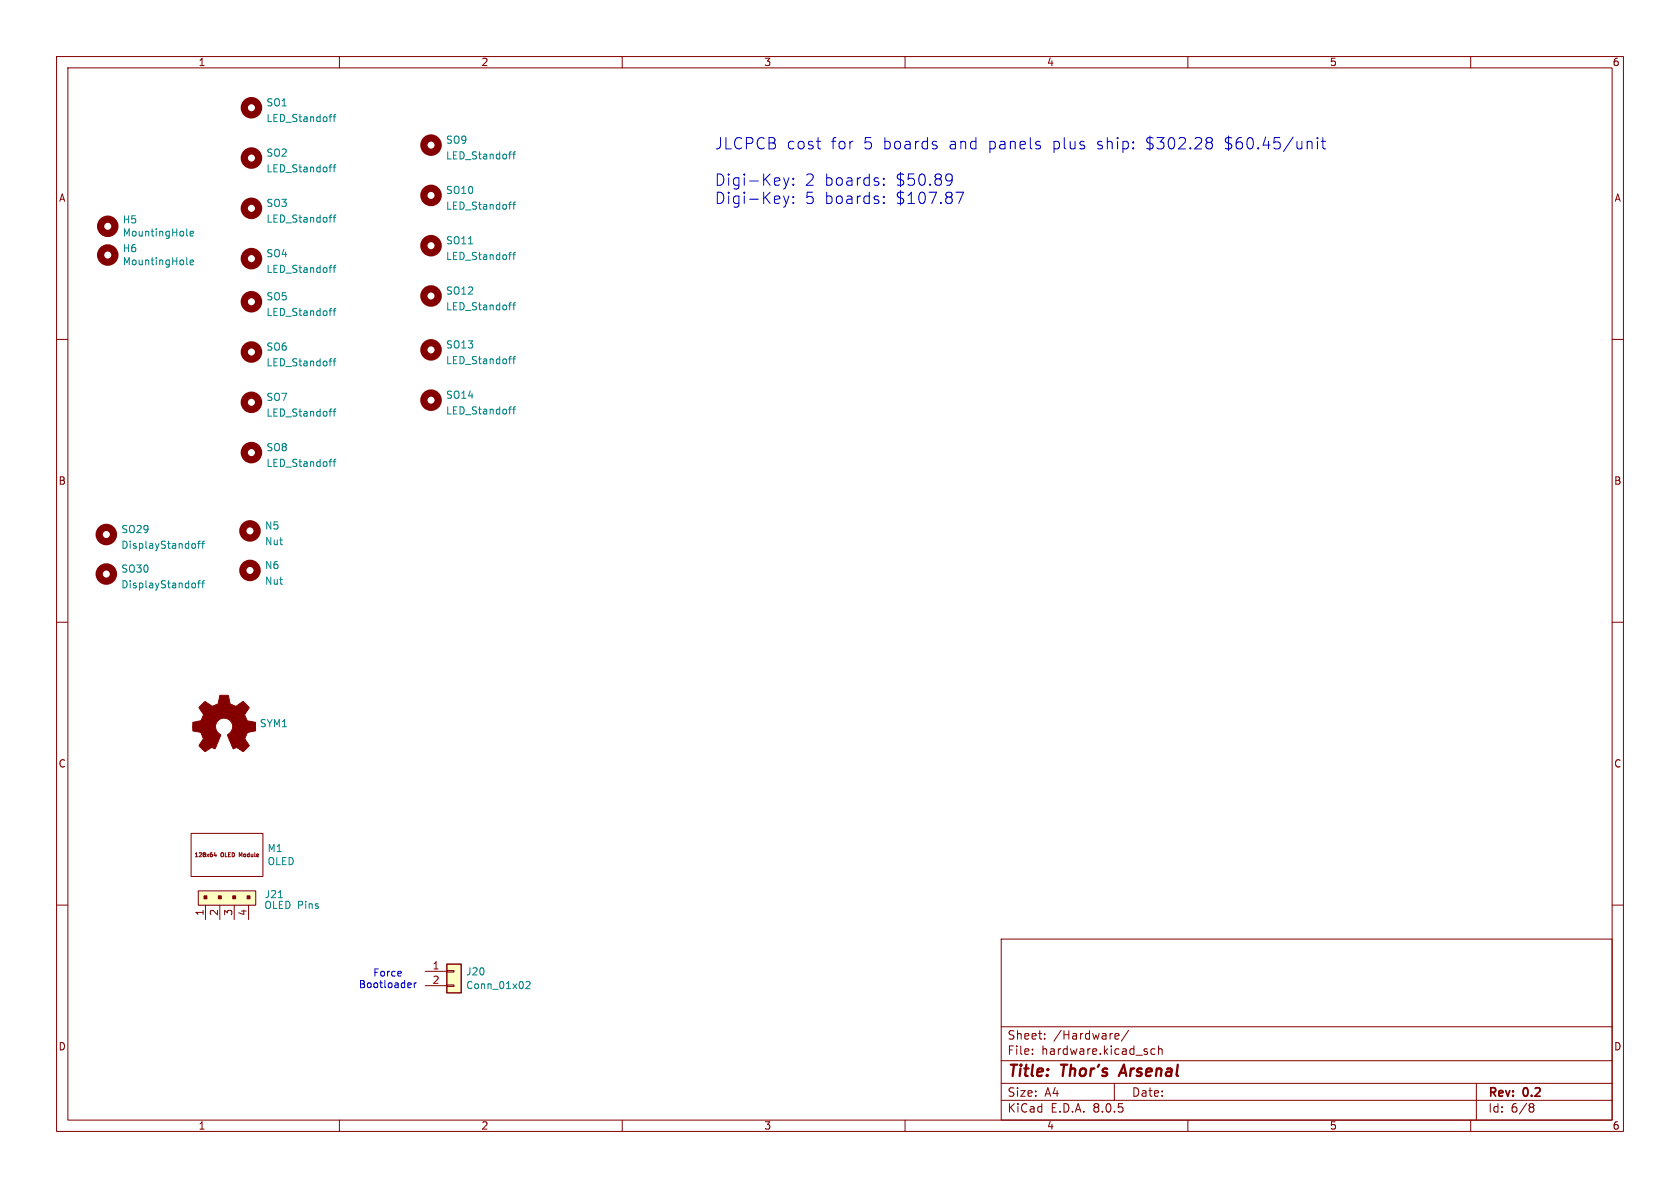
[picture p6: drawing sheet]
<svg xmlns="http://www.w3.org/2000/svg" width="297mm" height="210mm" viewBox="0 0 297 210" stroke-linecap="round" stroke-linejoin="round" font-family="sans-serif">
<g fill="none" stroke="#840000" stroke-width=".18">
<path d="M10 10h277v190h-277zM12 12h273v186h-273zM60 10v2M110 10v2M160 10v2M210 10v2M260 10v2M10 60h2M285 60h2M10 110h2M285 110h2M10 160h2"/>
<path d="M285 160h2M177 166h108v32h-108zM60 198v2M110 198v2M160 198v2M177 194.5h108M177 191.5h108M177 187.5h108M177 181.5h108M182.5 186.3v.1M182.5 185.5v.1M184.7 183.6v.1"/>
<path d="M184.7 182.8v.1M197 191.5v3M197.2 183.6h.5M197.2 182.8l.4-.1 .2 .4-.7 .1M199.5 182.1l-1.3 2M204.2 185.5l-.5-.1-.2 .3v.4l.1 .2h.6M204.8 185.5l.2-.1 .4 .1 .1 .9M204.8 184.9v1.5M210 198v2M260 198v2M261 191.5v6.5M270.6 195.1h.3l.3 .3-.3 .3"/>
<path d="M270.6 195.7h.3M270.9 195.7l.2 .2 .1 .4-.3 .3h-.3"/>
</g>
<path d="M198.7 188.2l-.9 2" fill="none" stroke="#840000" stroke-width=".4"/>
<g fill="none" stroke="#840000" stroke-width="1.3">
<circle cx="44.4" cy="19" r="1.27"/>
<circle cx="44.4" cy="36.8" r="1.27"/>
<circle cx="44.4" cy="27.9" r="1.27"/>
<circle cx="76.2" cy="25.7" r="1.27"/>
<circle cx="76.2" cy="34.5" r="1.27"/>
<circle cx="19" cy="45.1" r="1.27"/>
<circle cx="19" cy="40" r="1.27"/>
<circle cx="44.4" cy="53.3" r="1.27"/>
<circle cx="44.4" cy="45.7" r="1.27"/>
<circle cx="76.2" cy="52.3" r="1.27"/>
<circle cx="76.2" cy="43.4" r="1.27"/>
<circle cx="44.4" cy="71.1" r="1.27"/>
<circle cx="44.4" cy="62.2" r="1.27"/>
<circle cx="76.2" cy="70.7" r="1.27"/>
<circle cx="76.2" cy="61.8" r="1.27"/>
<circle cx="18.8" cy="94.5" r="1.27"/>
<circle cx="44.2" cy="93.9" r="1.27"/>
<circle cx="44.4" cy="80" r="1.27"/>
<circle cx="18.8" cy="101.5" r="1.27"/>
<circle cx="44.2" cy="100.8" r="1.27"/>
</g>
<g fill="none" stroke="#008484" stroke-width=".18">
<path d="M58.2 29.5h.5M58.2 38.4h.5M58.2 20.6h.5M58.5 29.1h.2M58.5 38h.2M58.5 20.2h.2M58.9 29.5h.5M58.9 38.4h.5M58.9 20.6h.5M59.4 29.1l-.3 .2v1.1M59.4 20.2l-.3 .2v1.1M59.4 38l-.3 .2v1.1"/>
<path d="M89.9 27.3h.5M89.9 36.1h.5M90.3 26.8h.1M90.3 35.7h.1M90.6 27.3h.5M90.6 36.1h.5M91.1 26.8l-.3 .2v1.1M91.1 35.7l-.3 .2v1.1M33 46.6l.2 .2M33 41.5l.2 .2M33.6 46.4l.6-.1v-.3h-.4l-.2 .1 .1 .6h.5M33.6 41.3l.6-.1v-.3h-.4l-.2 .2 .1 .6h.5"/>
<path d="M58.2 47.3h.5M58.2 54.9h.5M58.5 46.9h.2M58.5 54.5h.2M58.9 47.3h.5M58.9 54.9h.5M59.4 46.9l-.3 .2v1.1M59.4 54.5l-.3 .2v1.1M82.8 43.1h.8M89.9 53.9h.5M89.9 45h.5M90.3 53.5h.1"/>
<path d="M90.3 44.6h.1M90.6 53.9h.5M90.6 45h.5M91.1 44.6l-.3 .2v1.1M91.1 53.5l-.3 .2v1.1M58.2 72.7h.5M58.2 63.8h.5M58.5 72.3h.2M58.5 63.4h.2M58.9 72.7h.5M58.9 63.8h.5M59.4 63.4l-.3 .2v1.1"/>
<path d="M59.4 72.3l-.3 .2v1.1M89.9 72.3h.5M89.9 63.4h.5M90.3 71.9h.1M90.3 63h.1M90.6 72.3h.5M90.6 63.4h.5M91.1 63l-.3 .2v1.1M91.1 71.9l-.3 .2v1.1M34.1 96.1h.3l.2 .2-.1 .5-.4 .1M34.9 96.1h.5M35.4 95.7l-.3 .1v1.1"/>
<path d="M35.7 96.1h.4M36.1 95.7l-.3 .1v1.1M58.2 81.6h.5M58.5 81.2h.2M58.9 81.6h.5M59.4 81.2l-.3 .2v1.1M34.1 103.1h.3l.2 .2-.1 .5-.4 .1M34.9 103.1h.5M35.4 102.6l-.3 .2v1.1M35.7 103.1h.4M36.1 102.6l-.3 .2v1.1"/>
</g>
<path d="M35.7 124.5l.6-.5 .8 .6a.62 .62 0 0 0 1.1 0l.2-.1a1.62 1.62 0 0 0 .4-1.4l.1-.2h1.5l.1 .8a.74 .74 0 0 0 .7 1l.5 .2 1.3-.9 1 1-.4 .7a.75 .75 0 0 0-.1 1.2l.2 .5 1.5 .3v1.5l-1.4 .3-.1 .1a1.23 1.23 0 0 0-.3 1.2l.7 1-.1 .2-1 .9-.8-.6a.54 .54 0 0 0-.9 .1l-1.1-2.4a2.33 2.33 0 0 0 .9-1.9 1.54 1.54 0 0 0-2.5-.7 1.54 1.54 0 0 0 .4 2.5l-1 2.5a.69 .69 0 0 0-1.1 .1l-.7 .4-1-1.1 .8-1.2-.3-.5a.71 .71 0 0 0-.9-.8l-.7-.1v-1.5l.4-.1a1.11 1.11 0 0 0 1.3-.7 .72 .72 0 0 0-.2-1.2l-.4-.6z" fill="#840000" stroke="#840000" stroke-width=".18"/>
<path d="M35.1 157.5h10.1v2.5h-10.1z" fill="#ffffc2"/>
<path d="M35.1 157.5h10.1v2.5h-10.1zM36.3 160v2.6M38.9 160v2.6M41.4 160v2.6M43.9 160v2.6" fill="none" stroke="#840000" stroke-width=".18"/>
<g fill="#840000" stroke="#840000" stroke-width=".18">
<path d="M36.1 158.4h.5v.5h-.5z"/>
<path d="M38.6 158.4h.5v.5h-.5z"/>
<path d="M41.1 158.4h.6v.5h-.6z"/>
<path d="M43.7 158.4h.5v.5h-.5z"/>
</g>
<path d="M49.2 158.7h.7" fill="none" stroke="#008484" stroke-width=".18"/>
<path d="M79 170.4h2.5v5.1h-2.5z" fill="#ffffc2"/>
<path d="M33.8 147.3h12.7v7.6h-12.7zM38 150.7l-.2 .5h.5M38.2 151v.5M42.5 151.2l-.2-.5v.8M75.2 171.7h3.8M75.2 174.2h3.8M79 174.1h1.3v.3h-1.3zM79 171.6h1.3v.2h-1.3z" fill="none" stroke="#840000" stroke-width=".18"/>
<path d="M79 170.4h2.5v5.1h-2.5z" fill="none" stroke="#840000" stroke-width=".25"/>
<path d="M93 173.6l.5-.1 .2 .4-.8 .9h.8" fill="none" stroke="#008484" stroke-width=".18"/>
<g fill="none" stroke="#0000c2" stroke-width=".18">
<path d="M138.5 31.4l.5 1.4M138.5 34.6l.5 1.4M139 32.8l-.2 .4-.3 .2M139 36l-.2 .5-.3 .1M139.5 31.4l-.5 1.4M139.5 34.6l-.5 1.4M140.2 32.6l.1 .1-.1 .1M140.2 32.6l-.1 .1 .1 .1M140.2 31.5v.2M140.2 32.6v.2M140.2 34.7v.2M140.2 35.8v.2"/>
<path d="M140.2 31.5l.1 .1-.1 .1M140.2 31.5l-.1 .1 .1 .1M140.2 35.8l.1 .1-.1 .1M140.2 35.8l-.1 .1 .1 .1M140.2 34.7l.1 .1-.1 .1M140.2 34.7l-.1 .1 .1 .1M144.3 25h.8M144.9 26.3h.2M156.2 32.6l.1 .1-.1 .1M156.2 32.6l-.1 .1 .1 .1M156.2 31.5v.2M156.2 32.6v.2"/>
<path d="M156.2 34.7v.2M156.2 35.8v.2M156.2 31.5l.1 .1-.1 .1M156.2 31.5l-.1 .1 .1 .1M156.2 35.8l.1 .1-.1 .1M156.2 35.8l-.1 .1 .1 .1M156.2 34.7l.1 .1-.1 .1M156.2 34.7l-.1 .1 .1 .1M165.4 25.7l.3 .2-.1 .3-.2 .1M165.4 25l.2 .1M167.6 30.8h.4l.2 .1a1.32 1.32 0 0 1-.4 1.9h-.4M168.3 31.6l-.2 .3-.5 .1"/>
<path d="M169 34h1.3l-.8 2M183.7 25.7l.3 .2-.1 .3-.2 .1M183.7 25l.2 .1M213.6 24.3l.5 .1a.41 .41 0 0 1 .2 .5 .41 .41 0 0 1-.3 .3M213.6 25.2h.4M214 25.2l.3 .4v.3l-.3 .4h-.4M231.4 25l.5 .1 .1 .2v1M232.9 24.3v.2M232.9 25v1.3M232.9 24.3l-.1 .1 .1 .1M232.9 24.3l.1 .1-.1 .1M233.6 25h.7"/>
<path d="M233.9 24.3v1.7l.1 .2 .3 .1M72.3 173.7l.3 .1 .1 .2-.6 .2M72.6 174.5l-.3 .1M73.2 173.7v.9M73.6 173.7l-.4 .3"/>
</g>
<g font-size="2.8" fill="#0000c2">
<text x="126.2" y="26.6">JLCPCB</text>
<text x="139" y="26.6">cost</text>
<text x="146.8" y="26.6">for</text>
<text x="152.6" y="26.6">5 boards</text>
<text x="167.8" y="26.6">and</text>
<text x="174.8" y="26.6">panels</text>
<text x="186.2" y="26.6">plus</text>
<text x="194" y="26.6">ship:</text>
<text x="202.8" y="26.6">$302.28</text>
<text x="216.7" y="26.6">$60.45/unit</text>
<text x="126.2" y="33.1">Digi-Key:</text>
<text x="142.2" y="33.1">2 boards:</text>
<text x="158.3" y="33.1">$50.89</text>
<text x="126.2" y="36.3">Digi-Key:</text>
<text x="142.2" y="36.3">5 boards:</text>
<text x="158.3" y="36.3">$107.87</text>
</g>
<g font-size="2.8" fill="#840000">
<text x="178" y="190.9">Title:</text>
<text x="187.7" y="190.9">Thor's</text>
<text x="198.9" y="190.9">Arsenal</text>
</g>
<g font-size="2.1" fill="#840000">
<text x="178" y="184">Sheet:</text>
<text x="186.2" y="184">/Hardware/</text>
<text x="178" y="186.7">File:</text>
<text x="184.1" y="186.7">hardware.kicad_sch</text>
<text x="178" y="196.9">KiCad</text>
<text x="178" y="194.1">Size:</text>
<text x="184.7" y="194.1">A4</text>
<text x="185.7" y="196.9">E.D.A.</text>
<text x="193.3" y="196.9">8.0.5</text>
<text x="200" y="194.1">Date:</text>
<text x="263" y="194.3">Rev:</text>
<text x="263" y="196.9">Id:</text>
<text x="267.1" y="196.9">6/8</text>
<text x="269.4" y="194.3">0.2</text>
</g>
<g font-size="1.8" fill="#840000">
<text x="35" y="11.9">1</text>
<text x="85" y="11.9">2</text>
<text x="135" y="11.9">3</text>
<text x="185" y="11.9">4</text>
<text x="235" y="11.9">5</text>
<text x="285" y="11.9">6</text>
<text x="10.3" y="35.9">A</text>
<text x="285.3" y="35.9">A</text>
<text x="10.3" y="85.9">B</text>
<text x="285.3" y="85.9">B</text>
<text x="10.3" y="135.9">C</text>
<text x="285.3" y="135.9">C</text>
<text x="36.1" y="162" transform="rotate(-90 36.1 162)">1</text>
<text x="38.6" y="162" transform="rotate(-90 38.6 162)">2</text>
<text x="41.1" y="162" transform="rotate(-90 41.1 162)">3</text>
<text x="43.7" y="162" transform="rotate(-90 43.7 162)">4</text>
<text x="76.4" y="171.5">1</text>
<text x="76.4" y="174">2</text>
<text x="10.3" y="185.9">D</text>
<text x="285.3" y="185.9">D</text>
<text x="35" y="199.9">1</text>
<text x="85" y="199.9">2</text>
<text x="135" y="199.9">3</text>
<text x="185" y="199.9">4</text>
<text x="235" y="199.9">5</text>
<text x="285" y="199.9">6</text>
</g>
<g font-size="1.8" fill="#008484">
<text x="47" y="19">SO1</text>
<text x="47" y="21.8">LED_Standoff</text>
<text x="47" y="27.9">SO2</text>
<text x="78.7" y="25.6">SO9</text>
<text x="78.7" y="28.4">LED_Standoff</text>
<text x="47" y="30.7">LED_Standoff</text>
<text x="78.7" y="34.5">SO10</text>
<text x="21.6" y="39.7">H5</text>
<text x="47" y="36.8">SO3</text>
<text x="47" y="39.6">LED_Standoff</text>
<text x="78.7" y="37.3">LED_Standoff</text>
<text x="21.6" y="44.8">H6</text>
<text x="21.6" y="47.1">MountingHole</text>
<text x="21.6" y="42">MountingHole</text>
<text x="47" y="45.7">SO4</text>
<text x="78.7" y="46.2">LED_Standoff</text>
<text x="78.7" y="43.4">SO11</text>
<text x="47" y="48.5">LED_Standoff</text>
<text x="47" y="53.3">SO5</text>
<text x="78.7" y="52.3">SO12</text>
<text x="47" y="56.1">LED_Standoff</text>
<text x="78.7" y="55.1">LED_Standoff</text>
<text x="47" y="62.2">SO6</text>
<text x="47" y="65">LED_Standoff</text>
<text x="78.7" y="64.6">LED_Standoff</text>
<text x="78.7" y="61.8">SO13</text>
<text x="47" y="71.1">SO7</text>
<text x="78.7" y="70.7">SO14</text>
<text x="47" y="73.9">LED_Standoff</text>
<text x="78.7" y="73.5">LED_Standoff</text>
<text x="47" y="80">SO8</text>
<text x="47" y="82.7">LED_Standoff</text>
<text x="21.3" y="94.4">SO29</text>
<text x="46.7" y="93.8">N5</text>
<text x="21.3" y="97.2">DisplayStandoff</text>
<text x="21.3" y="101.4">SO30</text>
<text x="46.7" y="100.8">N6</text>
<text x="46.7" y="96.6">Nut</text>
<text x="21.3" y="104.2">DisplayStandoff</text>
<text x="46.7" y="103.6">Nut</text>
<text x="45.8" y="128.8">SYM1</text>
<text x="47.2" y="150.8">M1</text>
<text x="47.2" y="153.1">OLED</text>
<text x="46.6" y="160.9">OLED Pins</text>
<text x="46.7" y="159">J21</text>
<text x="82.3" y="172.6">J20</text>
<text x="82.3" y="175">Conn_01x02</text>
</g>
<g font-size="1.8" fill="#0000c2">
<text x="65.9" y="172.7">Force</text>
<text x="63.3" y="174.8">Bootloader</text>
</g>
<g font-size="1" fill="#840000">
<text x="34.3" y="151.7">128x64</text>
<text x="39.1" y="151.7">OLED</text>
<text x="42.6" y="151.7">Module</text>
</g>
</svg>
